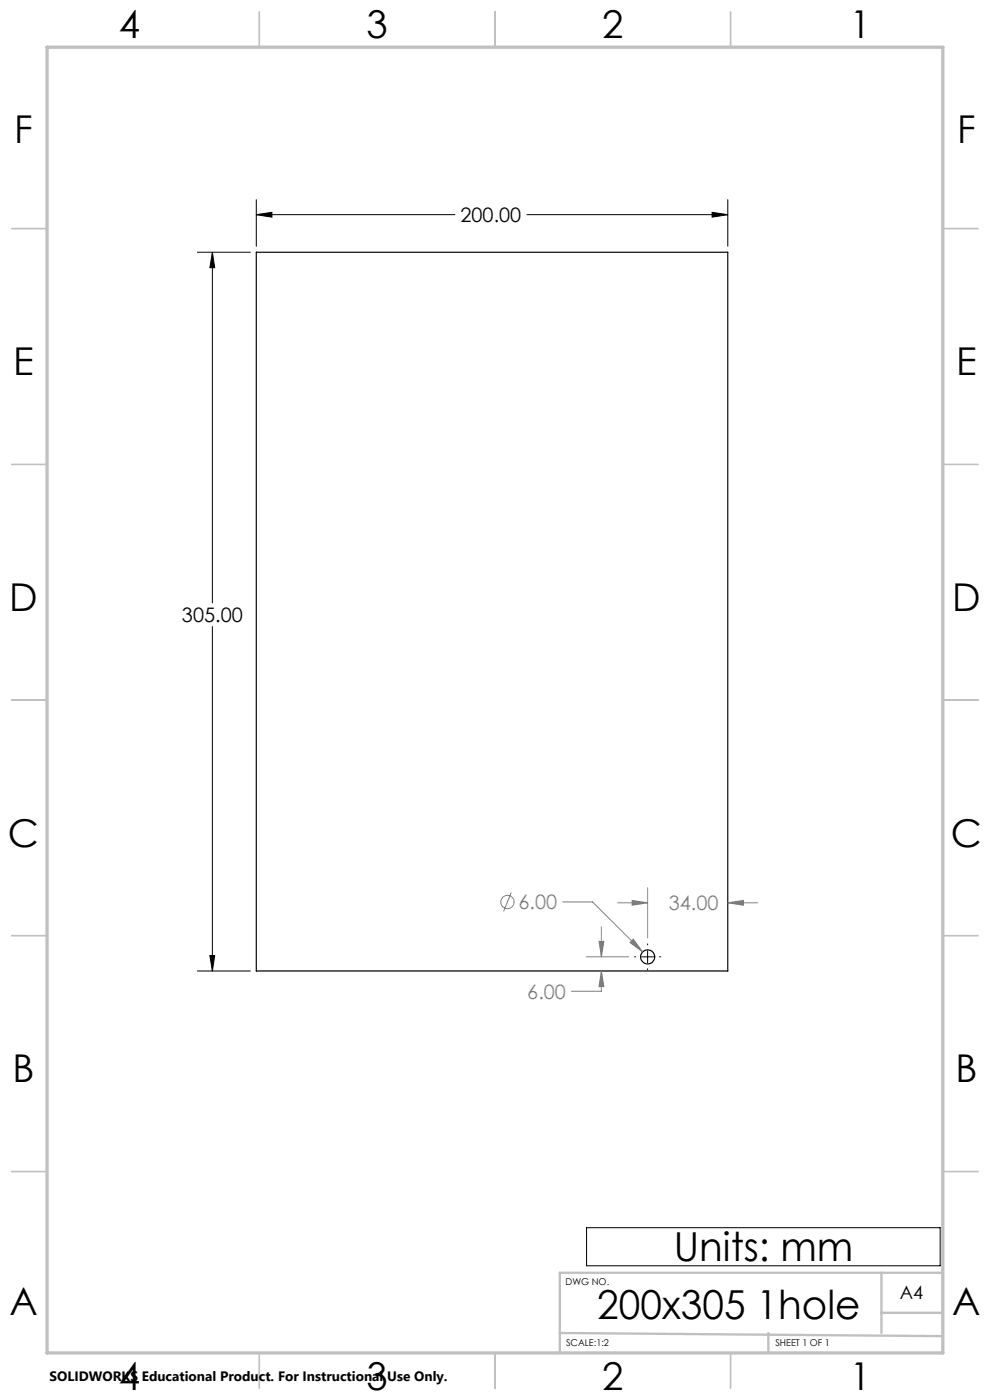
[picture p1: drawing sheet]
<svg xmlns="http://www.w3.org/2000/svg" width="210mm" height="297mm" viewBox="0 0 210 297" stroke-linecap="round" stroke-linejoin="round" font-family="sans-serif">
<g fill="none" stroke="#000" stroke-width=".25">
<path d="M54.4 53.5h100v152.5h-100z"/>
<circle cx="137.4" cy="203" r="1.5"/>
</g>
<g fill="none" stroke="#808080" stroke-width=".21">
<path d="M108.4 189.3l-1.6 4.1M119.3 191.3h6.4l10.6 10.6M127.1 199.7h1l-.5 3.3zM127.6 196.6v6.4M131 191.5h6.4M133.6 200l.7-.8 2 2.7zM134.1 191l3.3 .5-3.3 .5zM137.4 188.3v10.7M154.4 191.5l3.3-.5v1zM154.4 191.5h6.3M124.4 203h8.9M127.6 206l.5 3.3h-1z"/>
<path d="M127.6 206v4.3h-6.4"/>
<circle cx="107.6" cy="191.4" r="1.4"/>
</g>
<g fill="none" stroke="#000" stroke-width=".21">
<path d="M41.9 53.5h11.2M45 53.5l.5 3.3h-1zM45 53.5v74.4M54.4 45.5l3.3-.5v1.1zM54.4 42.4v9.8M54.4 45.5h42.1M111.8 45.5h42.6M151.1 45l3.3 .5-3.3 .6zM154.4 42.4v9.8M45 132.9v73.1M41.9 206h11.2M44.5 202.7h1l-.5 3.3z"/>
<path d="M134.6 203h.2M136.1 203h2.5M137.4 200.2v.2M137.4 201.7v2.6M137.4 205.5v.3M139.9 203h.3M124.4 260.5h75v8h-75z"/>
</g>
<g fill="none" stroke="#c0c0c0" stroke-width=".35">
<path d="M55 2.5v7.5M105 2.5v7.5M155 2.5v7.5M2.5 48.5h7.5M200 48.5h7.5M2.5 98.5h7.5M200 98.5h7.5M2.5 148.5h7.5M200 148.5h7.5M2.5 198.5h7.5M200 198.5h7.5M2.5 248.5h7.5"/>
<path d="M200 248.5h7.5M55 287v7.5M105 287v7.5M155 287v7.5"/>
</g>
<path d="M187 270v12.8M187 278.5h13M200 270h-81.3v17.1M118.7 282.8l81.2 .7M163 282.8v4.2" fill="none" stroke="#c0c0c0" stroke-width=".5"/>
<path d="M10 10h190v277h-190z" fill="none" stroke="#c0c0c0" stroke-width=".7"/>
<path d="M54.4 45.5l3.3-.5v1.1zM151.1 45l3.3 .5-3.3 .6zM44.5 202.7h1l-.5 3.3zM45 53.5l.5 3.3h-1z" fill="#000"/>
<path d="M134.3 199.2l-.7 .8 2.7 1.9zM127.1 199.7h1l-.5 3.3zM127.6 206l.5 3.3h-1zM134.1 191l3.3 .5-3.3 .5zM154.4 191.5l3.3-.5v1z" fill="#808080"/>
<g font-size="8.5">
<text x="142.9" y="267.4">Units: mm</text>
<text x="126.7" y="279.7">200x305 1hole</text>
</g>
<g font-size="8.1">
<text x="25.2" y="8">4</text>
<text x="77.7" y="8">3</text>
<text x="127.7" y="8">2</text>
<text x="180.2" y="8">1</text>
<text x="3" y="30.4">F</text>
<text x="203" y="30.4">F</text>
<text x="2.8" y="79.6">E</text>
<text x="202.8" y="79.6">E</text>
<text x="2" y="129.6">D</text>
<text x="202" y="129.6">D</text>
<text x="1.7" y="179.6">C</text>
<text x="201.7" y="179.6">C</text>
<text x="2.7" y="229.6">B</text>
<text x="202.7" y="229.6">B</text>
<text x="2" y="278.9">A</text>
<text x="202" y="278.9">A</text>
<text x="25.2" y="295">4</text>
<text x="77.7" y="295">3</text>
<text x="127.7" y="295">2</text>
<text x="180.2" y="295">1</text>
</g>
<g font-size="4.2">
<text x="97.7" y="47.1">200.00</text>
<text x="38.6" y="132">305.00</text>
</g>
<g font-size="4.2" fill="#808080">
<text x="110" y="192.9">6.00</text>
<text x="141.8" y="193.1">34.00</text>
<text x="111.9" y="211.9">6.00</text>
</g>
<text font-size="3.9" x="190.9" y="275.5">A4</text>
<text font-size="2.9" x="10.5" y="292.9">SOLIDWORKS Educational Product. For Instructional Use Only.</text>
<g font-size="2">
<text x="120" y="272.5">DWG NO.</text>
<text x="120.1" y="285.6">SCALE:1:2</text>
<text x="164.5" y="285.6">SHEET 1 OF 1</text>
</g>
</svg>
